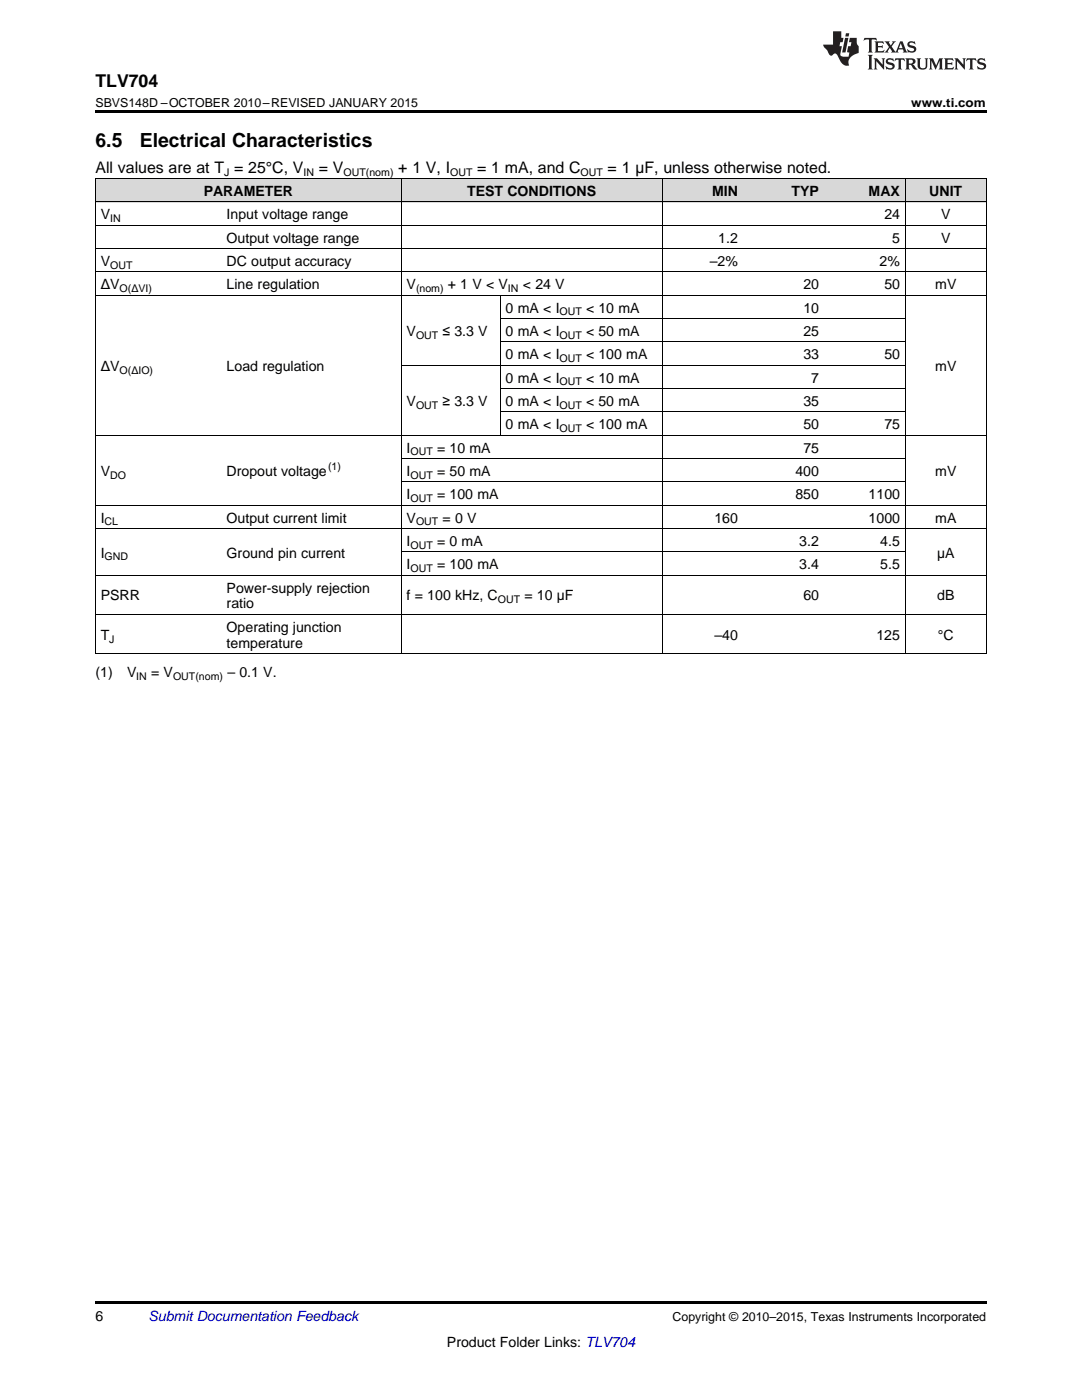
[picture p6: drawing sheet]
<svg xmlns="http://www.w3.org/2000/svg" width="216mm" height="279mm" viewBox="0 0 216 279" stroke-linecap="round" stroke-linejoin="round" font-family="sans-serif">
<g fill="#d8d8d8">
<path d="M19 35.7h25.2v4.7h-25.2z"/>
<path d="M44.2 35.7h35.9v4.7h-35.9z"/>
<path d="M80.1 35.7h19.7v4.7h-19.7z"/>
<path d="M99.8 35.7h32.4v4.7h-32.4z"/>
<path d="M132.2 35.7h16.1v4.7h-16.1z"/>
<path d="M148.3 35.7h16.2v4.7h-16.2z"/>
<path d="M164.5 35.7h16.2v4.7h-16.2z"/>
<path d="M180.7 35.7h16.1v4.7h-16.1z"/>
</g>
<path d="M19 22h177.8v.5h-177.8zM19 130.5h.2zM80 130.5h.1zM99.7 130.5h.1zM132.1 130.5h.1zM148.2 130.5h.1zM164.4 130.5h.1zM180.6 130.5h.1zM196.7 130.5h.1zM19 259.7h177.8v.5h-177.8z" fill="#000"/>
<g fill="none" stroke="#000" stroke-width=".2">
<path d="M19 35.6h177.8M19.1 35.7v94.8M80 35.7v94.8M132.1 35.7v94.8M180.6 35.7v94.8M196.8 35.7v94.8M19 58.9h177.8M19 54.3h177.8M19 49.6h177.8M19 45h177.8M19 40.3h177.8M99.8 58.9v28"/>
<path d="M80.1 72.9h100.6M99.8 77.6h80.9M99.8 68.2h80.9M99.8 63.6h80.9M19 86.9h177.8M80.1 96.2h100.6M80.1 91.5h100.6M99.8 82.2h80.9M19 114.8h177.8M19 105.5h177.8M19 100.8h177.8M80.1 110.2h100.6"/>
<path d="M19 130.5h177.8M19 122.6h177.8"/>
</g>
<g fill="#231f20">
<path d="M172.5 7.6l-.1 .5 .4-.2h.6v.1v2.1l-.2 .4h.9l-.2-.4v-2.1l.1-.1h.5l.5 .2-.2-.5zM174.5 8.3l.2 .3v1.5l-.2 .4h1.8l.2-.6a1.04 1.04 0 0 1-1.3 .2v-.7h.6l.3 .2v-.6l-.3 .2h-.6v-.6l.8-.1 .4 .3-.2-.5zM176.5 8.3l.9 1.1-.9 1.1h.8l-.2-.2 .4-.7 .5 .7-.2 .2h1.5l-.2-.2 .2-.4h.9l.1 .4-.2 .2h1l-.3-.3-.7-1.9h-.5l-.9 2-.8-1 .9-1h-.8l.1 .3-.4 .5-.3-.6 .1-.2zM179.7 8.6l.4 1h-.7zM181.3 8.4a.63 .63 0 0 0-.2 .7 .63 .63 0 0 0 .6 .4l.6 .2 .1 .2a.75 .75 0 0 1-.7 .4 .75 .75 0 0 1-.6-.5l.1 .7 .1-.1a1.11 1.11 0 0 0 1.5-.6 1.13 1.13 0 0 0-1.2-.8l-.1-.4a1.04 1.04 0 0 1 1.2 .2l-.2-.5-.2 .1-.4-.2zM173.2 10.9l.2 .4v2.2l-.2 .4h1l-.3-.4v-2.2l.3-.4zM174.3 11.6l.3 .4v1.5l-.3 .4h.8l-.2-.4v-1.3l1.5 1.7v-1.9l.2-.4h-.7l.2 .4v.9l-1.1-1.3zM177 11.8a.62 .62 0 0 0-.2 .7 .62 .62 0 0 0 .6 .4l.6 .1 .1 .3a.76 .76 0 0 1-.7 .3 .76 .76 0 0 1-.7-.4l.2 .7 .1-.1a1.11 1.11 0 0 0 1.5-.6 1.13 1.13 0 0 0-1.2-.8l-.1-.4a1.04 1.04 0 0 1 1.2 .2l-.2-.6-.2 .1-.5-.1zM178.7 11.6l-.2 .6a.61 .61 0 0 1 .8-.3v1.6l-.2 .4h.9l-.2-.4v-1.6a.63 .63 0 0 1 .7 .3l-.1-.6zM180.6 11.6l.3 .4v1.5l-.3 .4h1l-.2-.2-.1-.8 .6 .2a.76 .76 0 0 0 1.2 .7l-1-1a.58 .58 0 0 0 .6-.5 .58 .58 0 0 0-.5-.6zM181.4 11.9h.1a.45 .45 0 0 1 .5 .1 .45 .45 0 0 1 .1 .5l-.8 .2zM182.9 11.6l.2 .2a2.17 2.17 0 0 0 .3 1.9 .99 .99 0 0 0 1.6-.6v-1.1l.2-.4h-.7l.2 .2a1.92 1.92 0 0 1-.2 1.8 .6 .6 0 0 1-.9-.5v-1.1l.2-.4zM185.4 11.6l.2 .4v1.5l-.2 .4h.7l-.2-.4v-1.4l.8 1.8 .8-1.8v1.4l-.2 .4h.9l-.2-.4v-1.5l.2-.4h-.8l-.6 1.5-.6-1.5zM188.4 11.6l.2 .4v1.5l-.2 .4h1.8l.1-.6a1.04 1.04 0 0 1-1.2 .1v-.6h.5l.4 .2v-.6l-.4 .2h-.5v-.7h.8l.3 .3-.1-.6zM190.5 11.6l.2 .4v1.5l-.2 .4h.7l-.2-.4v-1.3l1.5 1.7v-1.9l.2-.4h-.7l.2 .4v.9l-1.1-1.3zM192.9 11.6l-.1 .6a.61 .61 0 0 1 .7-.3l.1 1.6-.3 .4h1l-.3-.4 .1-1.6a.63 .63 0 0 1 .7 .3l-.1-.6zM195.2 11.8a.62 .62 0 0 0-.2 .7 .62 .62 0 0 0 .6 .4l.6 .1 .1 .3a.76 .76 0 0 1-.7 .3 .76 .76 0 0 1-.6-.4l.1 .7 .1-.1a1.11 1.11 0 0 0 1.6-.6 1.13 1.13 0 0 0-1.3-.8l-.1-.4a1.04 1.04 0 0 1 1.2 .2l-.1-.6-.2 .1-.5-.1z"/>
<path d="M166.2 6.3v2.6h-1.9v.4l.8 .9a.91 .91 0 0 0 1 .8 .56 .56 0 0 1 .5-.3 .56 .56 0 0 1 .5 .3l.4 .8a1.53 1.53 0 0 0 1.9 1.2 1.54 1.54 0 0 1 1-2.1l.9-.3v-1.4a1.52 1.52 0 0 1-.4-1.6h-1.3l-.2 .8h.5l-.2 .8h-.5l-.1 1v.2l.4 .1-.2 .8a1.93 1.93 0 0 1-1.6-.3l.3-1.8h-.5l.2-.8h.4l.2-.8h-.4v-1.3zM168.6 7.6l-.6 2.9h.7l.6-2.9zM168.8 6.6l-.1 .7h.6l.2-.7z"/>
</g>
<g font-size="3.9">
<text x="19" y="29.3">6.5</text>
<text x="27.9" y="29.3">Electrical Characteristics</text>
</g>
<text font-size="3.5" x="19" y="17.3">TLV704</text>
<g font-size="3.2">
<text x="19" y="34.4">All values are at T = 25°C, V</text>
<text x="63.6" y="34.4">= V</text>
<text x="79.5" y="34.4">+ 1 V, I</text>
<text x="95.2" y="34.4">= 1 mA, and C</text>
<text x="121.2" y="34.4">= 1 µF, unless otherwise noted.</text>
</g>
<g font-size="2.8">
<text x="40.6" y="39.1">PARAMETER</text>
<text x="93.2" y="39.1">TEST</text>
<text x="101.3" y="39.1">CONDITIONS</text>
<text x="142.1" y="39.1">MIN</text>
<text x="157.9" y="39.1">TYP</text>
<text x="173.3" y="39.1">MAX</text>
<text x="185.4" y="39.1">UNIT</text>
<text x="20.1" y="43.7">V</text>
<text x="45.2" y="43.7">Input voltage range</text>
<text x="176.5" y="43.7">24</text>
<text x="187.8" y="43.7">V</text>
<text x="20.1" y="53.1">V</text>
<text x="45.2" y="48.4">Output voltage range</text>
<text x="45.2" y="53.1">DC output accuracy</text>
<text x="141.6" y="53.1">–2%</text>
<text x="143.3" y="48.4">1.2</text>
<text x="175.5" y="53.1">2%</text>
<text x="178" y="48.4">5</text>
<text x="187.8" y="48.4">V</text>
<text x="20.1" y="57.7">ΔV</text>
<text x="45.2" y="57.7">Line regulation</text>
<text x="81.1" y="57.7">V</text>
<text x="89.4" y="57.7">+ 1 V &lt; V</text>
<text x="104.3" y="57.7">&lt; 24 V</text>
<text x="160.3" y="57.7">20</text>
<text x="176.5" y="57.7">50</text>
<text x="186.6" y="57.7">mV</text>
<text x="100.9" y="62.4">0 mA &lt; I</text>
<text x="116.9" y="62.4">&lt; 10 mA</text>
<text x="160.3" y="62.4">10</text>
<text x="81.1" y="67">V</text>
<text x="88.3" y="67">≤ 3.3 V</text>
<text x="100.9" y="67">0 mA &lt; I</text>
<text x="100.9" y="71.7">0 mA &lt; I</text>
<text x="116.9" y="67">&lt; 50 mA</text>
<text x="116.9" y="71.7">&lt; 100 mA</text>
<text x="160.3" y="67">25</text>
<text x="160.3" y="71.7">33</text>
<text x="176.5" y="71.7">50</text>
<text x="20.1" y="74">ΔV</text>
<text x="45.2" y="74">Load regulation</text>
<text x="100.9" y="76.3">0 mA &lt; I</text>
<text x="116.9" y="76.3">&lt; 10 mA</text>
<text x="161.9" y="76.3">7</text>
<text x="186.6" y="74">mV</text>
<text x="81.1" y="81">V</text>
<text x="88.3" y="81">≥ 3.3 V</text>
<text x="100.9" y="81">0 mA &lt; I</text>
<text x="116.9" y="81">&lt; 50 mA</text>
<text x="160.3" y="81">35</text>
<text x="100.9" y="85.7">0 mA &lt; I</text>
<text x="116.9" y="85.7">&lt; 100 mA</text>
<text x="160.3" y="85.7">50</text>
<text x="176.5" y="85.7">75</text>
<text x="20.1" y="95">V</text>
<text x="45.2" y="95">Dropout voltage</text>
<text x="81.1" y="90.3">I</text>
<text x="81.1" y="95">I</text>
<text x="87.2" y="90.3">= 10 mA</text>
<text x="87.2" y="95">= 50 mA</text>
<text x="158.7" y="95">400</text>
<text x="160.3" y="90.3">75</text>
<text x="186.6" y="95">mV</text>
<text x="81.1" y="99.6">I</text>
<text x="87.2" y="99.6">= 100 mA</text>
<text x="158.7" y="99.6">850</text>
<text x="173.3" y="99.6">1100</text>
<text x="20.1" y="104.3">I</text>
<text x="45.2" y="104.3">Output current limit</text>
<text x="81.1" y="104.3">V</text>
<text x="88.3" y="104.3">= 0 V</text>
<text x="142.6" y="104.3">160</text>
<text x="173.3" y="104.3">1000</text>
<text x="186.6" y="104.3">mA</text>
<text x="20.1" y="111.3">I</text>
<text x="45.2" y="111.3">Ground pin current</text>
<text x="81.1" y="108.9">I</text>
<text x="81.1" y="113.6">I</text>
<text x="87.2" y="108.9">= 0 mA</text>
<text x="87.2" y="113.6">= 100 mA</text>
<text x="159.5" y="108.9">3.2</text>
<text x="159.5" y="113.6">3.4</text>
<text x="175.6" y="108.9">4.5</text>
<text x="175.6" y="113.6">5.5</text>
<text x="187" y="111.3">µA</text>
<text x="20.1" y="119.8">PSRR</text>
<text x="45.2" y="118.3">Power-supply rejection</text>
<text x="81.1" y="119.8">f = 100 kHz, C</text>
<text x="104.6" y="119.8">= 10 µF</text>
<text x="160.3" y="119.8">60</text>
<text x="187" y="119.8">dB</text>
<text x="45.2" y="121.4">ratio</text>
<text x="20.1" y="127.7">T</text>
<text x="45.2" y="126.1">Operating junction</text>
<text x="45.2" y="129.3">temperature</text>
<text x="142.6" y="127.7">–40</text>
<text x="174.9" y="127.7">125</text>
<text x="187.1" y="127.7">°C</text>
<text x="19" y="135.1">(1)</text>
<text x="25.4" y="135.1">V</text>
<text x="30.2" y="135.1">= V</text>
<text x="45.4" y="135.1">– 0.1 V.</text>
<text x="19" y="263.6">6</text>
<text x="89.2" y="268.9">Product Folder Links: TLV704</text>
</g>
<text font-size="2.8" fill="#0000c8" x="29.6" y="263.6">Submit Documentation Feedback</text>
<g font-size="2.5">
<text x="19" y="21.4">SBVS148D –OCTOBER 2010–REVISED JANUARY 2015</text>
<text x="181.8" y="21.4">www.ti.com</text>
<text x="134.2" y="263.6">Copyright © 2010–2015, Texas Instruments Incorporated</text>
</g>
<g font-size="2.1">
<text x="44.7" y="35.1">J</text>
<text x="60.6" y="35.1">IN</text>
<text x="68.5" y="35.1">OUT(nom)</text>
<text x="89.8" y="35.1">OUT</text>
<text x="115.8" y="35.1">OUT</text>
<text x="22" y="44.3">IN</text>
<text x="22" y="53.6">OUT</text>
<text x="23.8" y="58.3">O(ΔVI)</text>
<text x="83" y="58.3">(nom)</text>
<text x="101.4" y="58.3">IN</text>
<text x="111.7" y="62.9">OUT</text>
<text x="83" y="67.6">OUT</text>
<text x="111.7" y="67.6">OUT</text>
<text x="23.8" y="74.6">O(ΔIO)</text>
<text x="111.7" y="72.2">OUT</text>
<text x="111.7" y="76.9">OUT</text>
<text x="83" y="81.6">OUT</text>
<text x="111.7" y="81.6">OUT</text>
<text x="111.7" y="86.2">OUT</text>
<text x="22" y="95.5">DO</text>
<text x="65.5" y="93.8">(1)</text>
<text x="81.9" y="90.9">OUT</text>
<text x="81.9" y="95.5">OUT</text>
<text x="81.9" y="100.2">OUT</text>
<text x="20.9" y="104.8">CL</text>
<text x="83" y="104.8">OUT</text>
<text x="20.9" y="111.8">GND</text>
<text x="81.9" y="109.5">OUT</text>
<text x="81.9" y="114.2">OUT</text>
<text x="99.3" y="120.4">OUT</text>
<text x="21.8" y="128.2">J</text>
<text x="27.2" y="135.7">IN</text>
<text x="34.5" y="135.7">OUT(nom)</text>
</g>
</svg>
